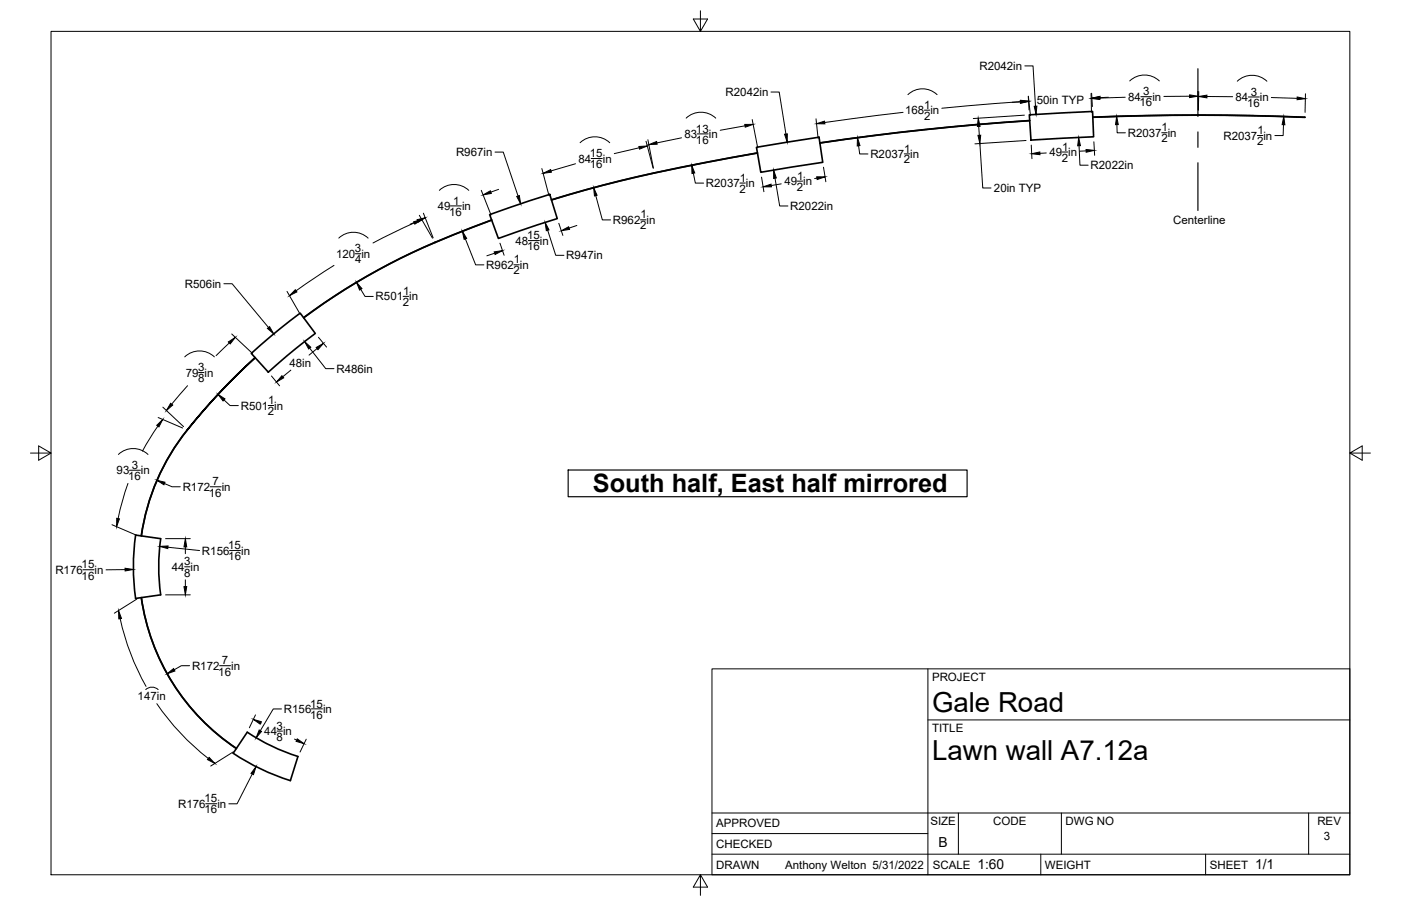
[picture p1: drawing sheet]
<svg xmlns="http://www.w3.org/2000/svg" width="432mm" height="279mm" viewBox="0 0 432 279" stroke-linecap="round" stroke-linejoin="round" font-family="sans-serif">
<!-- layer: Visible -->
<g fill="none" stroke="#000" stroke-width=".51">
<path d="M317.2 35.4l19.5-1 .4 7.8-19.3 1zM317.4 37.2a800.9 800.9 0 0 0-64.7 6.9 827.1 827.1 0 0 1 64.7-6.9M336.8 36.1a777.3 777.3 0 0 1 65.4 .1 828.3 828.3 0 0 0-65.4-.1zM233.2 45.4l19.2-3.1 1.2 7.8-19.1 3zM233.4 47.2a527.6 527.6 0 0 0-63.5 14.4l10.5-3.1 15.9-4 21.2-4.4 15.9-2.9M150.9 66.2l18.5-6.3 2.3 7.5-18.1 6.1zM151.5 67.9l-17.5 6.8a198.1 198.1 0 0 0-40.4 23.3M151.5 67.8a216.3 216.3 0 0 0-54.7 27.9l-3.2 2.3M77.4 109l8.9-7.7 6.2-4.7 4.7 6.2-6 4.6-8.5 7.4zM78.6 110.3a195.9 195.9 0 0 0-20.9 22.3 205.3 205.3 0 0 1 21-22.3M57.7 132.6h.1M57.7 132.6a67.4 67.4 0 0 0-14.2 32.7"/>
<path d="M57.7 132.6a67.3 67.3 0 0 0-14.1 32.7M41.8 165l7.7 1.1a61.3 61.3 0 0 0 0 17.4l-7.7 1.1-.6-5.6-.1-4.2 .2-5.6zM43.5 184.3a67.4 67.4 0 0 0 29.4 46.5M43.6 184.3a67.3 67.3 0 0 0 29.3 46.5M89.5 240.7l-4-1.3-5.1-2.3-3.7-1.9-4.8-2.9 4.3-6.5a61.3 61.3 0 0 0 15.6 7.5l-2.3 7.4"/>
</g>
<!-- layer: Border -->
<path d="M15.7 9.7h400.3v260.1h-400.3zM215.9 3.3v6.4l-2.2-3.8h4.4l-2.2 3.8M9.4 139.7h6.3l-3.8-2.2v4.4l3.8-2.2M416 139.7l3.8 2.2v-4.4l-3.8 2.2h6.4M215.9 269.8l2.2 3.8h-4.4l2.2-3.8v6.3" fill="none" stroke="#000" stroke-width=".31"/>
<!-- layer: Titleblock -->
<path d="M219.4 206.3h196.6v63.5h-196.6zM286 206.3v63.5M286 222h130M219.4 257.1h66.6M219.4 250.7h196.6M295.4 250.7v12.7M327.1 250.7v12.7M403.3 250.7v12.7M219.4 263.4h196.6M320.8 263.4v6.4M371.6 263.4v6.4" fill="none" stroke="#000" stroke-width=".31"/>
<!-- layer: Dimensions -->
<g fill="none" stroke="#000" stroke-width=".31">
<path d="M211.5 36.4a6.6 6.6 0 0 1 9.1 0M229.6 38.8l-7.6 1.4M231.8 36.9l1.7 8.7M237.6 28.4h2.6l2 12.9M251.5 36.6l.6 6M278.3 34.6l-24.1 3.2M279.8 29.2a6.5 6.5 0 0 1 9 0M284.9 34h1.7M301.6 39l.2 2.7M314.5 31.4l-2.5 .2M314.6 31.3l-24.3 2.1M315.7 35.5l-15.7 1.1"/>
<path d="M315.8 20.3h2.6l.8 12.5M316.9 29.8l.3 4.1M316.9 29.7l.7 5.9M336.3 28.8l.1 5.8M336.4 28.7l.3 4.2M341.6 30l-2.5 .1M344.2 38.4l.1 2.6h2.6M346.8 30l-7.9 .2M348.2 25a6.6 6.6 0 0 1 9.1 0M351.6 29.8h3.4M366.6 29.7h-7.9M369.2 28.2l.1 5.8"/>
<path d="M369.5 28.2l-.1 5.8M372 29.8h7.9M381.3 25a6.6 6.6 0 0 1 9.2 0M384.7 29.9h3.4M391.8 30.1l8 .2M395.6 38.5l-.1 3.3h-2.6M402.4 28.9l-.2 5.7M135.4 58.7a6.6 6.6 0 0 1 9.1 0M148.3 58.7l3 7.6M152.6 46.9h2.5l4.6 13.5M153.7 58.4l-2.4 .8M167 52l2.2 8.3"/>
<path d="M177.4 50.5l-7.6 2.2M178.8 44a6.6 6.6 0 0 1 9.1 0M182.2 48.9h3.4M197 45.6l-7.7 1.8M199.1 43.6l2.2 8.3M199.7 43.1l1.7 8.7M210.1 42.5l-7.6 1.6M213.7 53.4l.6 3.1h2.6M214.9 41.3h3.4M228 56.5h1.7M234.7 54.6l.7 4.5M238.9 55l1.4 8.5h2.5"/>
<path d="M240.8 56.7l-3.1 .5M245.7 55.9h1.7M251.8 54.9l-.7 .2M253.8 51.6l.7 4.4M264.6 45l.4 2.5h2.5M278.7 47.5h1.7M302 44.3l.9 13.7h2.5M316.2 43.3l-15.7 1.1M317.8 44.7l.3 4.2M322.5 47.2l-2 .1M327.4 46.9h1.7M332.6 44.9l.2 6h2.6"/>
<path d="M334.8 46.5l-2 .1M337.1 43.7l.3 4.2M358.1 40.9h1.6M387.5 41.8h1.7M104.4 73.4a6.6 6.6 0 0 1 9.1 0M109.5 78.3h1.7M127.7 68.7l-12.7 6.2M128.7 68.2l-2.3 1M129.2 66.4l4.1 7M130.5 65.7l3 7.6M138.8 63.5h3.4M143.4 73.7l3.2 8h2.5"/>
<path d="M152.5 78.1l-2.4 .8M154.1 75l1.3 3.7M162.8 74.2h3.4M168.8 71l2.5 7.7h2.5M172.2 68.9l1.3 3.7M177.8 69.5l-2.4 .8M183.6 60.3l2.1 7.5h2.5M197.4 67.8h1.7M69 87.5h2.5l11.3 13.5M88.5 89.9l4 7M102.9 81.8l-11.6 7.9M111.2 89.2l1.3 2.2h2.5"/>
<path d="M124.2 91.4h1.7M158.4 81.7h1.6M56.9 110.1a6.6 6.6 0 0 1 9.2 0M57.8 119l-4.9 5.6M61.2 114.9h1.7M70.7 105.7l-4.1 4M71.4 103l6.4 6M83.7 116l2.5 3M89.6 114.2l-2.4 2M95.4 107.4l5 6.3h2.5M97.7 107.5l-2.5 2M98.1 104l2.5 3"/>
<path d="M48.7 131.4l-4.8 7.7M48.7 128.8l7.6 3.2M50.2 125.6l6.4 6M69 123.3l1.9 1.8h2.5M82.7 125.1h1.6M36.5 140.1a6.6 6.6 0 0 1 9.1 0M39.4 149.1l-1.5 4.8-1.5 6M39.9 145h3.4M50.7 149.1l2.3 1h2.6M64.8 150.1h3.4M25.5 175.7h3.5M34.5 161.8l7.6 3.3"/>
<path d="M38.5 175.7h-5.8M51 166.1h7.7M51.8 168.8l9.7 1M56.9 174.8h1.7M57.1 168.7v2.1M57.1 178.8v2.1M70.7 169.8h3.4M37 190.8a74.9 74.9 0 0 0 8 20.9M42.2 184.7l-7 4.4M51 183.5h7.7M44.9 212.7a2.78 2.78 0 0 1 3.9 0M48.3 217a74.9 74.9 0 0 0 15.9 16.9"/>
<path d="M58.4 205.3h-2.5l-2.2 1.2M67.7 205.3h3.4M86.8 218.6h-2.6l-4 6.7M96 218.6h3.4M71.9 231.9l-7 4.3M77.7 238.7l-4.6 9.2h-2.6M78.7 220.5l-1.8 3.9M80.4 222.9l.1 .1M85.4 225.5h1.7M90.8 227.9l.6 .3M94.4 228l-1.9 3.9M63.4 247.9h3.4"/>
</g>
<g fill="#000" stroke="#000" stroke-width=".31">
<path d="M229.6 38.4h2.5l-2.4 .8zM251.7 38.1l2.4-.7 .1 .8zM301.5 36.4l.6 2.6h-.9zM314.5 31l2.5 .3-2.5 .6zM314.5 30.9l2.6 .3-2.5 .6zM318.7 32.8l.9-.1-.3 2.6zM336.3 30.4l2.5-.6 .1 .9zM336.5 30.3l2.5-.6 .1 .8zM344.2 35.9l.5 2.5h-.9zM366.6 29.3l2.6 .4-2.6 .4zM369.4 29.8l2.6-.5v.9zM395.7 35.9l.3 2.6-.8-.1z"/>
<path d="M399.8 29.9l2.5 .5-2.5 .4zM148.9 60.1l2.2-1.3 .3 .8zM167.4 53.4l2.3-1.1 .2 .8zM196.9 45.2l2.6-.2-2.4 1zM200 44.6l2.4-1 .1 .9zM213.2 50.9l.9 2.4-.8 .2zM235.2 57.6l2.4-.8 .2 .8zM238.4 52.5l.9 2.4-.9 .1zM241.8 41.4l.9-.1-.1 2.6zM251.7 54.5h2.6l-2.4 .9zM264.3 42.4l.7 2.5-.8 .1zM301.4 41.7h.9l-.3 2.6z"/>
<path d="M318 47.4l2.5-.5v.8zM332.5 42.4l.5 2.5-.9 .1zM334.7 46.1l2.6 .3-2.5 .5zM127.5 68.4l2.5-.7-2.2 1.4zM128.5 67.8l2.5-.6-2.1 1.3zM142.5 71.3l1.3 2.2-.8 .3zM152.3 77.7l2.6-.4-2.3 1.2zM159.3 60.6l.8-.3 .4 2.5zM168 68.6l1.2 2.3-.8 .2zM173 71.2l2.3-1.3 .2 .8zM183 57.9l1 2.3-.8 .2zM91 89.3l.5 .7-2.3 1.2z"/>
<path d="M109.9 87.1l1.6 1.9-.7 .5zM70.4 105.5l2.1-1.5-1.5 2.1zM82.4 101.3l.7-.6 1.3 2.3zM86.9 115.9l.5 .6-2.2 1.3zM93.9 105.3l1.9 1.8-.7 .5zM97.5 107.2l2.2-1.3-1.7 1.9zM48.3 131.2l1.8-1.8-1.1 2.3zM52.6 124.4l.6 .5-1.9 1.7zM67.2 121.6l2.1 1.4-.6 .7zM36 159.8l.8 .2-.9 2.4zM48.3 148.1l2.5 .6-.3 .8zM38.5 175.2l2.6 .4-2.5 .5z"/>
<path d="M49.2 168.5l2.6-.1-.1 .8zM57.1 166.1l.5 2.6h-.9zM36.5 188.3l.9 2.4-.8 .2zM56.7 180.9h.9l-.5 2.6zM51.5 207.8l2-1.6 .4 .7zM64.5 233.6l1.7 1.8-2.3-1.1zM78.9 236.4l-.8 2.5-.7-.4zM79.9 225.1l.7 .5-1.7 1.9zM78.1 221.8l2.5 .8-.4 .7zM91.6 227.9l2.1 1.4-2.5-.7z"/>
</g>
<!-- layer: Sketch1 -->
<path d="M175.1 144.9h123v8.3h-123z" fill="none" stroke="#000" stroke-width=".36"/>
<!-- layer: Sketch2 -->
<path d="M369.2 21.2v14.7M369.2 40.7v4.7M369.2 50.2v14.7" fill="none" stroke="#000" stroke-width=".36"/>
<g font-size="8.5">
<text x="287.3" y="219.5">Gale Road</text>
<text x="287.3" y="234.5">Lawn wall A7.12a</text>
</g>
<text font-size="7.8" x="182.8" y="151.6">South half, East half mirrored</text>
<g font-size="4.3">
<text x="289.3" y="261.2">B</text>
<text x="301.2" y="268.1">1:60</text>
<text x="386.8" y="268.1">1/1</text>
</g>
<g font-size="3.5">
<text x="301.9" y="21.6">R2042in</text>
<text x="223.6" y="29.6">R2042in</text>
<text x="352.3" y="29.4">3</text>
<text x="385.5" y="29.5">3</text>
<text x="279" y="35.2">168 in</text>
<text x="284.9" y="33.5">1</text>
<text x="319.6" y="32">50in TYP</text>
<text x="347.7" y="31.1">84</text>
<text x="351.2" y="32.8">16</text>
<text x="355.2" y="31.1">in</text>
<text x="380.8" y="31.2">84</text>
<text x="384.4" y="32.9">16</text>
<text x="388.3" y="31.2">in</text>
<text x="214.5" y="40.9">13</text>
<text x="284.8" y="36.9">2</text>
<text x="358" y="40.5">1</text>
<text x="387.5" y="41.4">1</text>
<text x="210.9" y="42.6">83</text>
<text x="214.5" y="44.3">16</text>
<text x="218.5" y="42.6">in</text>
<text x="278.7" y="47">1</text>
<text x="327.4" y="46.5">1</text>
<text x="347.6" y="42.2">R2037 in</text>
<text x="357.9" y="43.9">2</text>
<text x="377.1" y="43.1">R2037 in</text>
<text x="387.5" y="44.7">2</text>
<text x="140.5" y="48.2">R967in</text>
<text x="178.3" y="50.1">84</text>
<text x="181.8" y="48.5">15</text>
<text x="181.8" y="51.9">16</text>
<text x="185.8" y="50.1">in</text>
<text x="268.2" y="48.7">R2037 in</text>
<text x="278.6" y="50.4">2</text>
<text x="323.4" y="48.2">49 in</text>
<text x="327.3" y="49.8">2</text>
<text x="336.1" y="52.2">R2022in</text>
<text x="217.6" y="57.7">R2037 in</text>
<text x="227.9" y="59.4">2</text>
<text x="228" y="56">1</text>
<text x="241.7" y="57.1">49 in</text>
<text x="245.6" y="58.8">2</text>
<text x="245.7" y="55.4">1</text>
<text x="306.3" y="59.2">20in TYP</text>
<text x="134.9" y="64.8">49</text>
<text x="139.7" y="63.1">1</text>
<text x="142.4" y="64.8">in</text>
<text x="243.6" y="64.8">R2022in</text>
<text x="138.5" y="66.5">16</text>
<text x="188.9" y="69.1">R962 in</text>
<text x="197.3" y="70.8">2</text>
<text x="197.4" y="67.4">1</text>
<text x="361.6" y="69.1">Centerline</text>
<text x="109.4" y="77.8">3</text>
<text x="158.9" y="75.5">48</text>
<text x="162.4" y="73.8">15</text>
<text x="162.5" y="77.2">16</text>
<text x="166.4" y="75.5">in</text>
<text x="103.6" y="79.5">120 in</text>
<text x="109.4" y="81.2">4</text>
<text x="149.9" y="82.9">R962 in</text>
<text x="158.3" y="81.2">1</text>
<text x="174.5" y="80">R947in</text>
<text x="57" y="88.8">R506in</text>
<text x="158.3" y="84.6">2</text>
<text x="115.8" y="92.7">R501 in</text>
<text x="124.1" y="94.4">2</text>
<text x="124.2" y="91">1</text>
<text x="89.2" y="113.1">48in</text>
<text x="57.3" y="116.2">79 in</text>
<text x="61.1" y="114.5">3</text>
<text x="61.1" y="117.9">8</text>
<text x="103.7" y="114.9">R486in</text>
<text x="82.7" y="124.6">1</text>
<text x="74.2" y="126.3">R501 in</text>
<text x="82.5" y="128">2</text>
<text x="35.9" y="146.3">93</text>
<text x="39.5" y="148">16</text>
<text x="40.6" y="144.6">3</text>
<text x="43.5" y="146.3">in</text>
<text x="65.5" y="149.7">7</text>
<text x="56.3" y="151.4">R172</text>
<text x="64.4" y="153.1">16</text>
<text x="68.3" y="151.4">in</text>
<text x="62.3" y="171">R156</text>
<text x="70.3" y="169.3">15</text>
<text x="70.4" y="172.8">16</text>
<text x="74.3" y="171">in</text>
<text x="17.1" y="177">R176</text>
<text x="25.2" y="175.3">15</text>
<text x="25.2" y="178.7">16</text>
<text x="29.1" y="177">in</text>
<text x="53" y="176.1">44 in</text>
<text x="56.8" y="174.4">3</text>
<text x="56.8" y="177.8">8</text>
<text x="59.2" y="206.6">R172</text>
<text x="67.3" y="208.3">16</text>
<text x="68.4" y="204.9">7</text>
<text x="71.2" y="206.6">in</text>
<text x="287.3" y="210.1">PROJECT</text>
<text x="42.4" y="216">147in</text>
<text x="87.5" y="219.9">R156</text>
<text x="95.6" y="218.2">15</text>
<text x="95.6" y="221.6">16</text>
<text x="99.6" y="219.9">in</text>
<text x="81.4" y="226.7">44 in</text>
<text x="85.2" y="225">3</text>
<text x="287.3" y="225.8">TITLE</text>
<text x="85.2" y="228.5">8</text>
<text x="54.9" y="249.1">R176</text>
<text x="63" y="247.4">15</text>
<text x="63" y="250.9">16</text>
<text x="67" y="249.1">in</text>
<text x="220.7" y="255.2">APPROVED</text>
<text x="286.7" y="254.5">SIZE</text>
<text x="306.1" y="254.5">CODE</text>
<text x="328.4" y="254.5">DWG NO</text>
<text x="406" y="254.5">REV</text>
<text x="220.7" y="261.5">CHECKED</text>
<text x="408" y="259.1">3</text>
<text x="220.7" y="267.9">DRAWN</text>
<text x="242" y="267.9">Anthony Welton 5/31/2022</text>
<text x="287.5" y="267.9">SCALE</text>
<text x="322.1" y="267.9">WEIGHT</text>
<text x="372.9" y="267.9">SHEET</text>
</g>
</svg>
